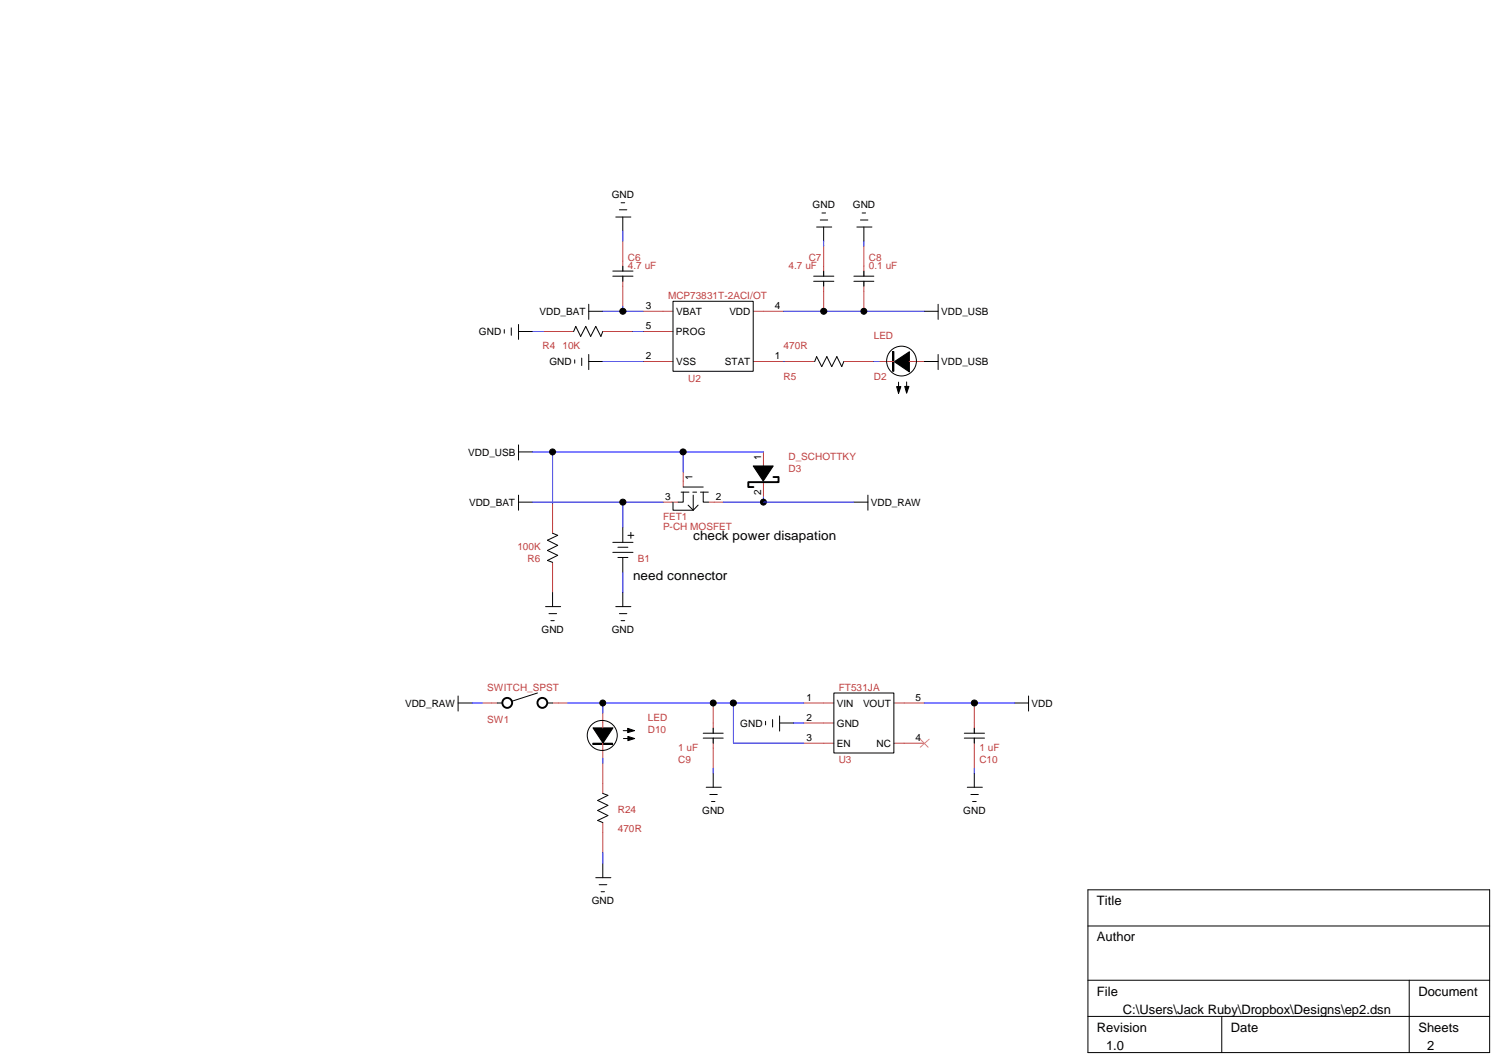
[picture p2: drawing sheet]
<svg xmlns="http://www.w3.org/2000/svg" width="297mm" height="210mm" viewBox="0 0 297 210" stroke-linecap="round" stroke-linejoin="round" font-family="sans-serif">
<g fill="none" stroke="#c04040" stroke-width=".2">
<path d="M123.9 48v5.9M123.9 54.9v6.1M163.9 48.9v6M163.9 56v5.9M171.9 48.9v6M171.9 56v5.9M108.2 66h5.9M119.9 66h6M127.9 71.9h6M127.9 61.9h6M127.9 66h6M149.9 71.9h6"/>
<path d="M149.9 61.9h6M156.1 71.9h6M167.9 71.9h6M174.9 71.9h3M180.9 71.9h3M131.9 99.9h3M135.9 93.9v3M140.9 99.9h3M151.9 89.9v3M151.9 95.9v3M109.9 100.1v6M109.9 111.9v6"/>
<path d="M96 139.9h2.9M109.9 139.9h3M141.9 139.9v6M159.9 139.9h6M177.9 139.9h6M193.8 139.9v6M119.9 141.9v3M119.9 147.9v3M119.9 151.8v6.1M141.9 146.9v6M159.9 143.8h6M159.9 147.9h6"/>
<path d="M177.9 147.9h6M193.8 146.9v6M119.9 163.7v5.9"/>
</g>
<g fill="none" stroke="#000" stroke-width=".2">
<path d="M121.9 54.9h4M121.9 53.9h4M122.5 43.2h3M123.2 41.7h1.5M123.6 40.3h.7M123.9 43.2v2.8M123.9 53v.9M123.9 54.9v1.1M133.9 59.9h16v14h-16zM161.9 54.9h4M161.9 56h4M162.5 45.2h3"/>
<path d="M163.2 43.8h1.5M163.5 42.4h.7M163.9 45.2v2.8M163.9 53.9v1M163.9 56v.9M169.9 54.9h4M169.9 56h4M170.5 45.2h3M171.2 43.8h1.5M171.5 42.4h.7M171.9 45.2v2.8M171.9 53.9v1"/>
<path d="M171.9 56v.9M100.3 65.6v.7M101.7 65.2v1.5M103.2 64.6v2.9M103.2 66h2.8M114.1 66l.5-1.1 .9 2 1-2 1 2 1-2 1 2 .4-.9M114.3 71.6v.7M115.7 71.2v1.5M117.1 61.9h2.8M117.1 60.5v3M117.1 70.5v3M117.1 71.9h2.8"/>
<path d="M162.1 71.9l.4-.9 1 1.9 1-1.9 1 1.9 1-1.9 1 1.9 .4-1M177.6 69.9h.2v4h-.2zM177.9 72l3-2v4zM178.4 76.9h.8l-.4 1.4zM178.8 76v1.3M180 76.9h.8l-.4 1.3zM180.4 76v1.3M183.9 61.9h2.7M183.9 71.9h2.7M186.6 60.5v3M186.6 70.5v3M103.2 88.5v3"/>
<path d="M103.2 98.5v3M103.2 99.9h2.8M103.2 89.9h2.8M135.9 97.9v2h-1M135.9 96.9h4M137.9 98.5v3h-4v-1.5M139.9 97.9v2h1M149.9 92.7h3.9l-2 3zM169.9 99.9h2.8M172.7 98.5v3M109.9 106.1l1.1 .4-2.1 1 2.1 1-2.1 1 2.1 1-2.1 1 1 .4M109.9 117.9v2.8"/>
<path d="M121.9 109.9h4M121.9 107.9h4M122.9 110.9h2M122.9 108.9h2M123.9 104.9v3M123.9 110.9v3M123.9 117.9v2.8M124.9 106.5h1.2M125.5 105.9v1.2M136.9 100.5l1 1 1-1M91.1 139.9h2.8M91.1 138.5v3"/>
<path d="M98.9 139.9h1M106.9 137.9l-5.1 1.6M108.5 120.7h3M108.9 139.9h1M109.2 122.1h1.5M109.6 123.5h.7M122.5 120.7h3M123.2 122.1h1.5M123.6 123.5h.7M165.9 137.9h11.9v11.9h-11.9zM201.8 139.9h2.8M204.6 138.5v3"/>
<path d="M117.9 147.9h4v.2h-4zM118 144.8h4l-2 3zM119.9 157.9l1 .3-2 1.1 2 .9-2 1 2 1.1-2 .9 1 .5M124 145.4h1.2M124 146.9h1.3M124.9 144.9l1.3 .5-1.3 .4zM124.9 146.5l1.4 .4-1.4 .5zM139.9 146.9h4M139.9 145.9h4M140.5 156.6h3M141.2 158.1h1.5M141.6 159.5h.6"/>
<path d="M141.9 144.9v1M141.9 146.9v1M141.9 153.8v2.8M152.3 143.5v.7M153.7 143.2v1.5M155.1 142.5v3M155.1 143.8h2.8M191.9 146.9h4M191.9 145.9h4M192.4 156.6h3M193.2 158.1h1.4M193.5 159.5h.7"/>
<path d="M193.8 144.9v1M193.8 146.9v1M193.8 153.8v2.8M118.5 174.6h3M119.2 176h1.5M119.6 177.4h.7M119.9 171.8v2.8M216.4 177h80v32.4h-80zM216.4 184.2h80M216.4 195h80M280.4 195v14.4M216.4 202.2h80"/>
<path d="M243.1 202.2v7.2"/>
<circle cx="123.9" cy="61.9" r=".61"/>
<circle cx="163.9" cy="61.9" r=".61"/>
<circle cx="171.9" cy="61.9" r=".59"/>
<circle cx="179.4" cy="71.8" r="2.96"/>
<circle cx="109.9" cy="89.9" r=".59"/>
<circle cx="123.9" cy="99.9" r=".61"/>
<circle cx="135.9" cy="89.9" r=".61"/>
<circle cx="151.9" cy="99.9" r=".59"/>
<circle cx="119.9" cy="139.9" r=".59"/>
<circle cx="141.9" cy="139.9" r=".59"/>
<circle cx="145.9" cy="139.9" r=".61"/>
<circle cx="193.9" cy="139.9" r=".61"/>
<circle cx="119.8" cy="146.3" r="2.99"/>
</g>
<path d="M183.1 147.1l1.6 1.6M184.9 147.1l-1.8 1.6" fill="none" stroke="#ff7f7f" stroke-width=".2"/>
<g fill="none" stroke="#00f" stroke-width=".2">
<path d="M123.9 46v2M163.9 48v.9M171.9 48v.9M106 66h2.2M119.9 71.9h8M119.9 61.9h8M123.9 61v.9M125.9 66h2M155.9 71.9h.2M155.9 61.9h28M173.9 71.9h1M106 89.9h45.9"/>
<path d="M106 99.9h25.9M109.9 89.9v10.2M123.9 99.9v5M135.9 89.9v4M143.9 99.9h26M151.9 98.9v1M123.9 113.9v4M93.9 139.9h2.1M112.9 139.9h47M119.9 139.9v2M145.9 139.9v8h14M183.9 139.9h17.9"/>
<path d="M119.9 150.9v.9M141.9 152.9v.9M157.9 143.8h2M193.8 152.9v.9M119.9 169.6v2.2"/>
</g>
<path d="M177.7 69.9v4M117.9 148h4" fill="none" stroke="#000" stroke-width=".25"/>
<g fill="#000">
<path d="M177.9 72l3-2v4zM178.4 76.9h.8l-.4 1.4zM180 76.9h.8l-.4 1.3zM149.9 92.7h3.9l-2 3zM118 144.8h4l-2 3zM124.9 144.9l1.3 .5-1.3 .4zM124.9 146.5l1.4 .4-1.4 .5z"/>
<circle cx="123.9" cy="61.9" r=".61"/>
<circle cx="163.9" cy="61.9" r=".61"/>
<circle cx="171.9" cy="61.9" r=".59"/>
<circle cx="109.9" cy="89.9" r=".59"/>
<circle cx="123.9" cy="99.9" r=".61"/>
<circle cx="135.9" cy="89.9" r=".61"/>
<circle cx="151.9" cy="99.9" r=".59"/>
<circle cx="119.9" cy="139.9" r=".59"/>
<circle cx="141.9" cy="139.9" r=".59"/>
<circle cx="145.9" cy="139.9" r=".61"/>
<circle cx="193.9" cy="139.9" r=".61"/>
</g>
<g fill="none" stroke="#000" stroke-width=".38">
<path d="M153.9 94.9h1v1h-6v1h1"/>
<circle cx="100.9" cy="139.8" r=".98"/>
<circle cx="107.9" cy="139.8" r=".98"/>
</g>
<path d="M140.9 97.9h-6" fill="none" stroke="#000" stroke-width=".2" stroke-dasharray="1.6 .8 .8 .8"/>
<g font-size="2.6">
<text x="137.9" y="107.4">check power disapation</text>
<text x="125.9" y="115.4">need connector</text>
<text x="218.2" y="180.1">Title</text>
<text x="218.2" y="187.3">Author</text>
<text x="218.2" y="198.1">File</text>
<text x="223.4" y="201.7">C:\Users\Jack Ruby\Dropbox\Designs\ep2.dsn</text>
<text x="282.2" y="198.1">Document</text>
<text x="218.2" y="205.3">Revision</text>
<text x="220" y="208.9">1.0</text>
<text x="244.9" y="205.3">Date</text>
<text x="282.2" y="205.3">Sheets</text>
<text x="284" y="208.9">2</text>
</g>
<g font-size="2">
<text x="121.7" y="39.3">GND</text>
<text x="161.7" y="41.3">GND</text>
<text x="169.7" y="41.3">GND</text>
<text x="107.4" y="62.7">VDD_BAT</text>
<text x="128.5" y="61.5">3</text>
<text x="128.5" y="65.5">5</text>
<text x="134.5" y="62.7">VBAT</text>
<text x="145.1" y="62.7">VDD</text>
<text x="154.2" y="61.5">4</text>
<text x="187.3" y="62.7">VDD_USB</text>
<text x="95.3" y="66.7">GND</text>
<text x="128.5" y="71.5">2</text>
<text x="134.5" y="66.7">PROG</text>
<text x="154.2" y="71.5">1</text>
<text x="109.3" y="72.7">GND</text>
<text x="134.5" y="72.7">VSS</text>
<text x="144.2" y="72.7">STAT</text>
<text x="187.3" y="72.7">VDD_USB</text>
<text x="93.2" y="90.7">VDD_USB</text>
<text x="137.8" y="95.4" transform="rotate(-90 137.8 95.4)">1</text>
<text x="151.4" y="91.4" transform="rotate(-90 151.4 91.4)">1</text>
<text x="93.3" y="100.7">VDD_BAT</text>
<text x="132.3" y="99.5">3</text>
<text x="142.4" y="99.5">2</text>
<text x="151.4" y="98.5" transform="rotate(-90 151.4 98.5)">2</text>
<text x="173.3" y="100.7">VDD_RAW</text>
<text x="107.7" y="126">GND</text>
<text x="121.7" y="126">GND</text>
<text x="80.6" y="140.6">VDD_RAW</text>
<text x="160.5" y="139.4">1</text>
<text x="160.5" y="143.4">2</text>
<text x="166.5" y="140.6">VIN</text>
<text x="171.7" y="140.6">VOUT</text>
<text x="182.2" y="139.4">5</text>
<text x="205.2" y="140.6">VDD</text>
<text x="147.3" y="144.6">GND</text>
<text x="160.5" y="147.4">3</text>
<text x="166.5" y="144.6">GND</text>
<text x="166.5" y="148.6">EN</text>
<text x="174.4" y="148.6">NC</text>
<text x="182.2" y="147.4">4</text>
<text x="139.7" y="162">GND</text>
<text x="191.6" y="162">GND</text>
<text x="117.7" y="180">GND</text>
</g>
<g font-size="2" fill="#c04040">
<text x="124.9" y="51.9">C6</text>
<text x="124.9" y="53.5">4.7 uF</text>
<text x="156.9" y="53.5">4.7 uF</text>
<text x="160.9" y="51.9">C7</text>
<text x="172.9" y="51.9">C8</text>
<text x="172.9" y="53.5">0.1 uF</text>
<text x="132.9" y="59.5">MCP73831T-2ACI/OT</text>
<text x="107.9" y="69.5">R4</text>
<text x="111.9" y="69.5">10K</text>
<text x="155.9" y="69.5">470R</text>
<text x="173.9" y="67.5">LED</text>
<text x="136.9" y="75.9">U2</text>
<text x="155.9" y="75.5">R5</text>
<text x="173.9" y="75.5">D2</text>
<text x="156.9" y="93.9">D3</text>
<text x="156.9" y="91.5">D_SCHOTTKY</text>
<text x="131.9" y="103.5">FET1</text>
<text x="131.9" y="105.5">P-CH MOSFET</text>
<text x="103" y="109.5">100K</text>
<text x="104.9" y="111.9">R6</text>
<text x="126.9" y="111.9">B1</text>
<text x="96.9" y="137.5">SWITCH_SPST</text>
<text x="166.9" y="137.5">FT531JA</text>
<text x="96.9" y="143.8">SW1</text>
<text x="128.9" y="143.4">LED</text>
<text x="128.9" y="145.8">D10</text>
<text x="134.9" y="149.4">1 uF</text>
<text x="194.9" y="149.4">1 uF</text>
<text x="134.9" y="151.8">C9</text>
<text x="166.9" y="151.8">U3</text>
<text x="194.9" y="151.8">C10</text>
<text x="122.9" y="161.8">R24</text>
<text x="122.9" y="165.4">470R</text>
</g>
</svg>
